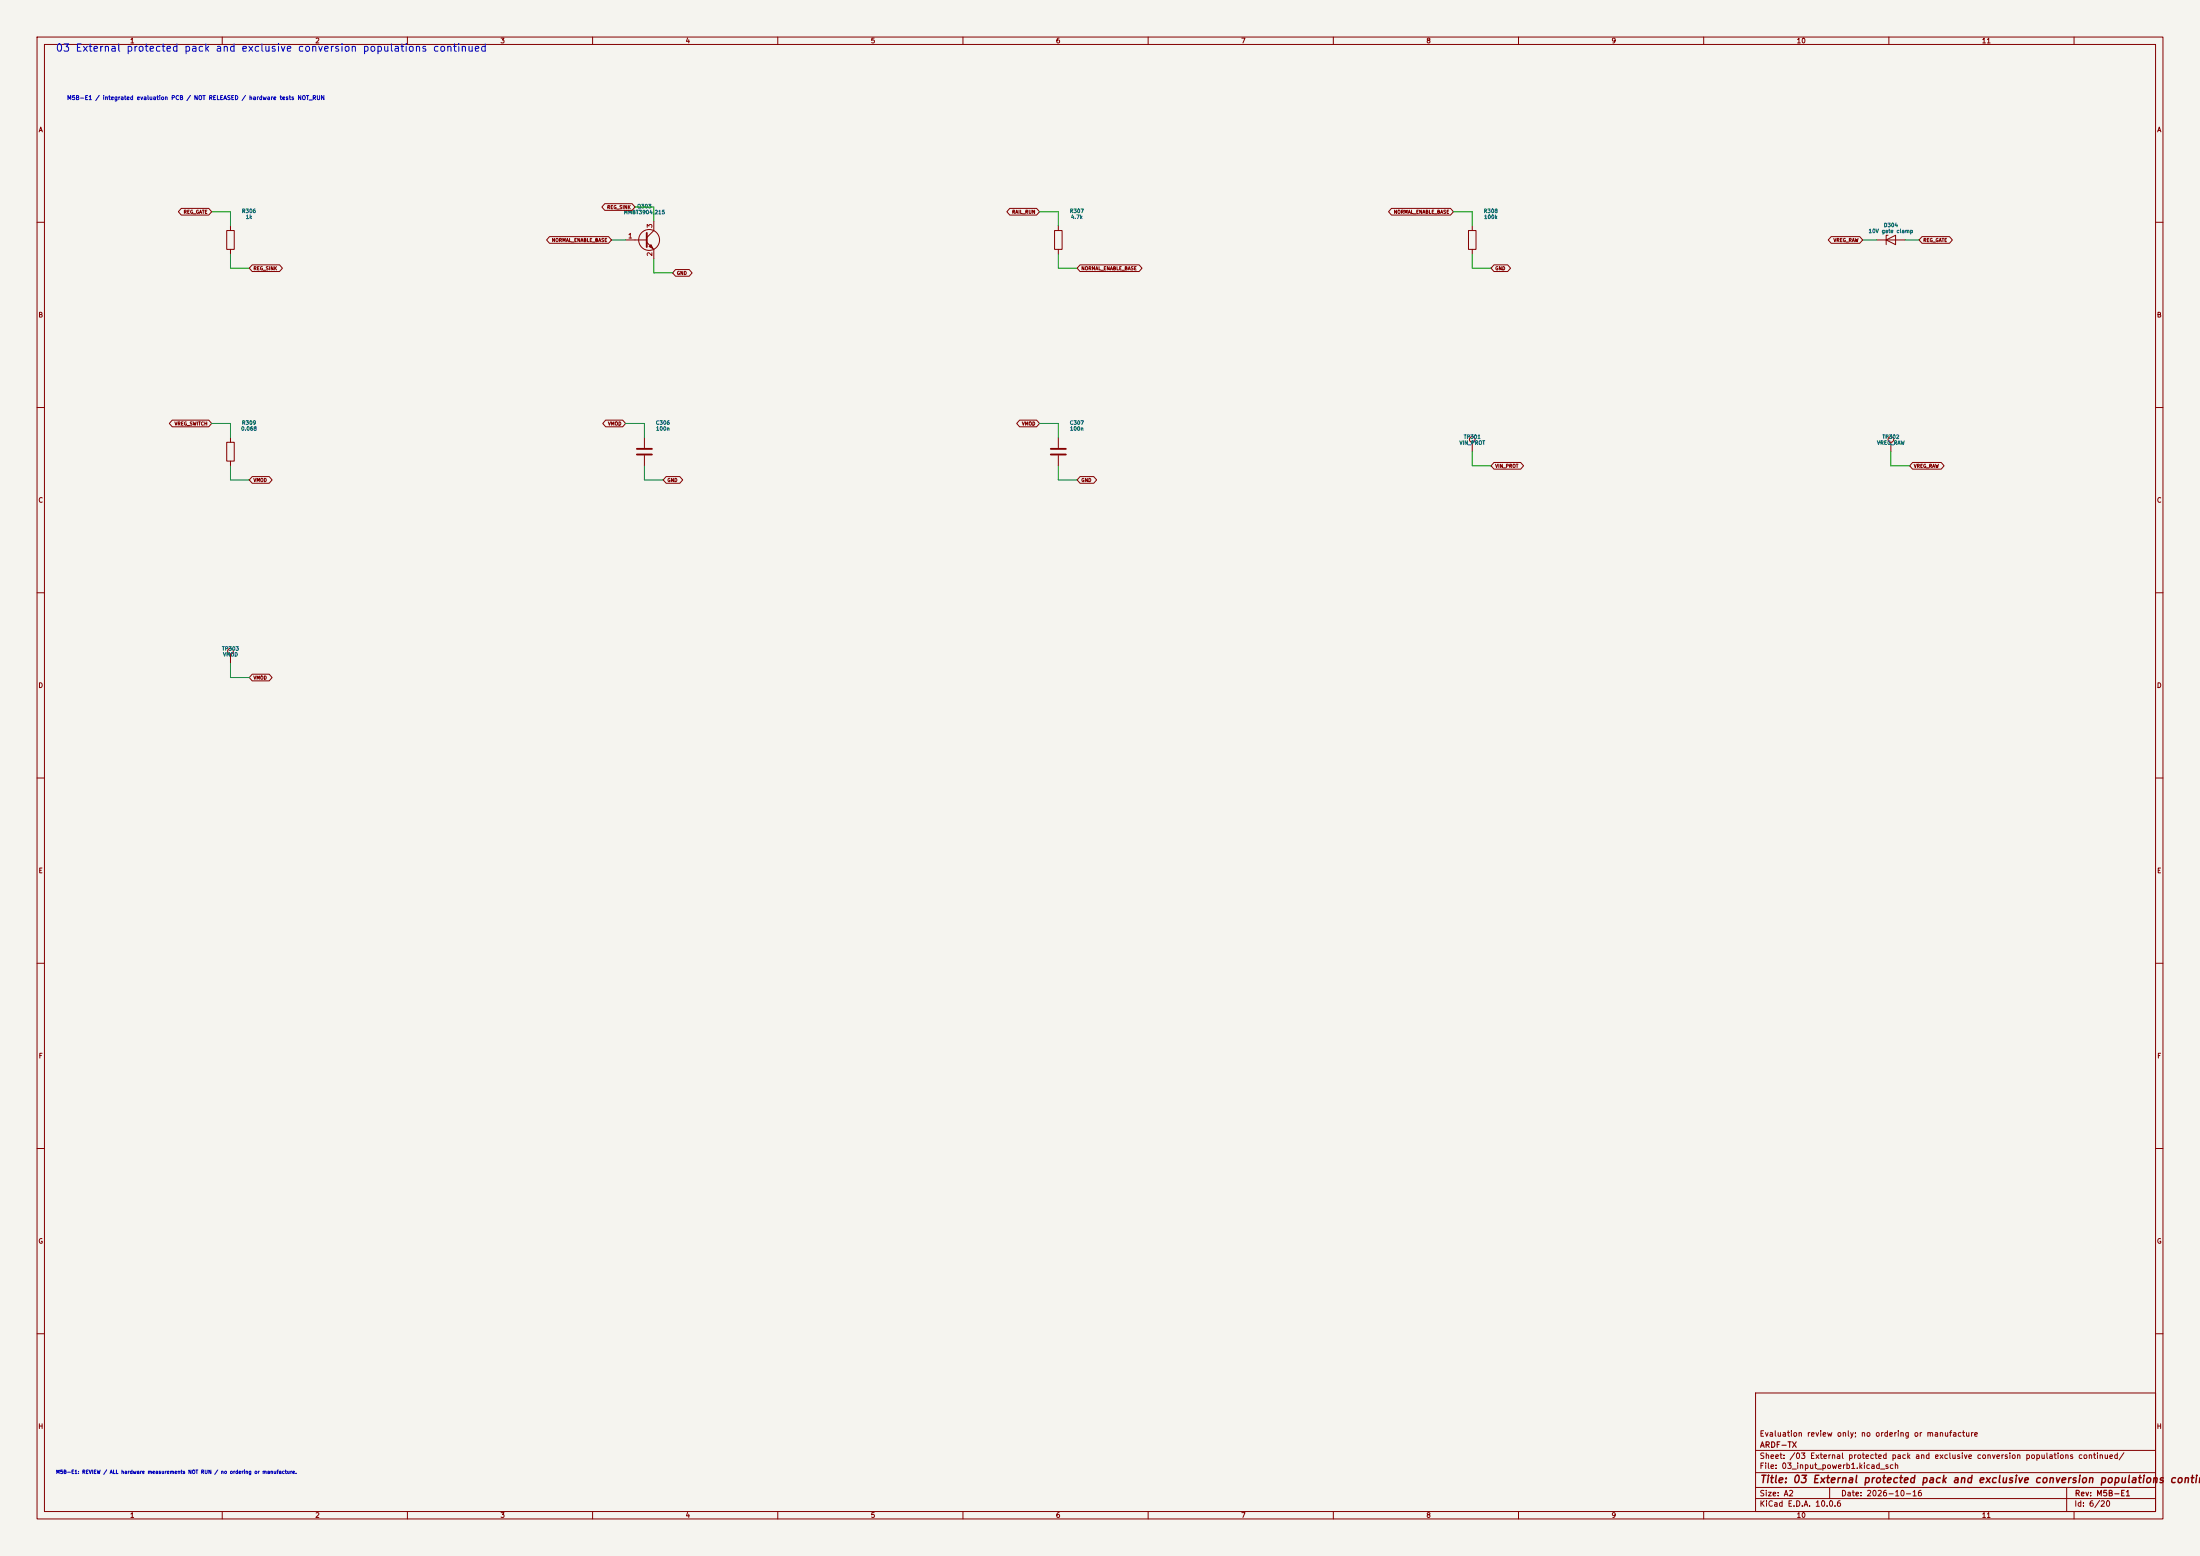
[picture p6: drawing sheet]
(kicad_sch (version 20250114) (generator "eeschema") (generator_version "10.0") (paper "A2") (title_block (title "03 External protected pack and exclusive conversion populations continued") (date "2026-10-16") (rev "M5B-E1") (company "ARDF-TX") (comment 1 "Evaluation review only; no ordering or manufacture")) (lib_symbols (symbol "ARDF_2M:C" (pin_numbers (hide yes)) (pin_names (offset 0.254)) (exclude_from_sim no) (in_bom yes) (on_board yes) (in_pos_files yes) (duplicate_pin_numbers_are_jumpers no) (property "Reference" "C" (at 0.635 2.54 0) (show_name no) (do_not_autoplace no) (effects (font (size 1.27 1.27)) (justify left))) (property "Value" "C" (at 0.635 -2.54 0) (show_name no) (do_not_autoplace no) (effects (font (size 1.27 1.27)) (justify left))) (property "Footprint" "" (at 0.9652 -3.81 0) (show_name no) (do_not_autoplace no) (hide yes) (effects (font (size 1.27 1.27)))) (property "Datasheet" "" (at 0 0 0) (show_name no) (do_not_autoplace no) (hide yes) (effects (font (size 1.27 1.27)))) (property "Description" "Unpolarized capacitor" (at 0 0 0) (show_name no) (do_not_autoplace no) (hide yes) (effects (font (size 1.27 1.27)))) (property "ki_keywords" "cap capacitor" (at 0 0 0) (show_name no) (do_not_autoplace no) (hide yes) (effects (font (size 1.27 1.27)))) (property "ki_fp_filters" "C_*" (at 0 0 0) (show_name no) (do_not_autoplace no) (hide yes) (effects (font (size 1.27 1.27)))) (symbol "C_0_1" (polyline (pts (xy -2.032 0.762) (xy 2.032 0.762)) (stroke (width 0.508) (type default)) (fill (type none))) (polyline (pts (xy -2.032 -0.762) (xy 2.032 -0.762)) (stroke (width 0.508) (type default)) (fill (type none)))) (symbol "C_1_1" (pin passive line (at 0 3.81 270) (length 2.794) (name "" (effects (font (size 1.27 1.27)))) (number "1" (effects (font (size 1.27 1.27))))) (pin passive line (at 0 -3.81 90) (length 2.794) (name "" (effects (font (size 1.27 1.27)))) (number "2" (effects (font (size 1.27 1.27)))))) (embedded_fonts no)) (symbol "ARDF_2M:D_Zener" (pin_numbers (hide yes)) (pin_names (offset 1.016) (hide yes)) (exclude_from_sim no) (in_bom yes) (on_board yes) (in_pos_files yes) (duplicate_pin_numbers_are_jumpers no) (property "Reference" "D" (at 0 2.54 0) (show_name no) (do_not_autoplace no) (effects (font (size 1.27 1.27)))) (property "Value" "D_Zener" (at 0 -2.54 0) (show_name no) (do_not_autoplace no) (effects (font (size 1.27 1.27)))) (property "Footprint" "" (at 0 0 0) (show_name no) (do_not_autoplace no) (hide yes) (effects (font (size 1.27 1.27)))) (property "Datasheet" "" (at 0 0 0) (show_name no) (do_not_autoplace no) (hide yes) (effects (font (size 1.27 1.27)))) (property "Description" "Zener diode" (at 0 0 0) (show_name no) (do_not_autoplace no) (hide yes) (effects (font (size 1.27 1.27)))) (property "ki_keywords" "diode" (at 0 0 0) (show_name no) (do_not_autoplace no) (hide yes) (effects (font (size 1.27 1.27)))) (property "ki_fp_filters" "TO-???* *_Diode_* *SingleDiode* D_*" (at 0 0 0) (show_name no) (do_not_autoplace no) (hide yes) (effects (font (size 1.27 1.27)))) (symbol "D_Zener_0_1" (polyline (pts (xy -1.27 -1.27) (xy -1.27 1.27) (xy -0.762 1.27)) (stroke (width 0.254) (type default)) (fill (type none))) (polyline (pts (xy 1.27 0) (xy -1.27 0)) (stroke (width 0) (type default)) (fill (type none))) (polyline (pts (xy 1.27 -1.27) (xy 1.27 1.27) (xy -1.27 0) (xy 1.27 -1.27)) (stroke (width 0.254) (type default)) (fill (type none)))) (symbol "D_Zener_1_1" (pin passive line (at -3.81 0 0) (length 2.54) (name "K" (effects (font (size 1.27 1.27)))) (number "1" (effects (font (size 1.27 1.27))))) (pin passive line (at 3.81 0 180) (length 2.54) (name "A" (effects (font (size 1.27 1.27)))) (number "2" (effects (font (size 1.27 1.27)))))) (embedded_fonts no)) (symbol "ARDF_2M:MMBT3904" (pin_names (offset 0) (hide yes)) (exclude_from_sim no) (in_bom yes) (on_board yes) (in_pos_files yes) (duplicate_pin_numbers_are_jumpers no) (property "Reference" "Q" (at 5.08 1.905 0) (show_name no) (do_not_autoplace no) (effects (font (size 1.27 1.27)) (justify left))) (property "Value" "MMBT3904" (at 5.08 0 0) (show_name no) (do_not_autoplace no) (effects (font (size 1.27 1.27)) (justify left))) (property "Footprint" "Package_TO_SOT_SMD:SOT-23" (at 5.08 -1.905 0) (show_name no) (do_not_autoplace no) (hide yes) (effects (font (size 1.27 1.27) (italic yes)) (justify left))) (property "Datasheet" "https://www.onsemi.com/pdf/datasheet/pzt3904-d.pdf" (at 0 0 0) (show_name no) (do_not_autoplace no) (hide yes) (effects (font (size 1.27 1.27)) (justify left))) (property "Description" "0.2A Ic, 40V Vce, Small Signal NPN Transistor, SOT-23" (at 0 0 0) (show_name no) (do_not_autoplace no) (hide yes) (effects (font (size 1.27 1.27)))) (property "Sim.Device" "NPN" (at 0 0 0) (show_name no) (do_not_autoplace no) (hide yes) (effects (font (size 1.27 1.27)))) (property "Sim.Pins" "1=B 2=E 3=C" (at 0 0 0) (show_name no) (do_not_autoplace no) (hide yes) (effects (font (size 1.27 1.27)))) (property "ki_keywords" "NPN Transistor" (at 0 0 0) (show_name no) (do_not_autoplace no) (hide yes) (effects (font (size 1.27 1.27)))) (symbol "MMBT3904_0_1" (polyline (pts (xy -2.54 0) (xy 0.635 0)) (stroke (width 0) (type default)) (fill (type none))) (polyline (pts (xy 0.635 1.905) (xy 0.635 -1.905)) (stroke (width 0.508) (type default)) (fill (type none))) (circle (center 1.27 0) (radius 2.8194) (stroke (width 0.254) (type default)) (fill (type none)))) (symbol "MMBT3904_1_1" (polyline (pts (xy 0.635 0.635) (xy 2.54 2.54)) (stroke (width 0) (type default)) (fill (type none))) (polyline (pts (xy 0.635 -0.635) (xy 2.54 -2.54)) (stroke (width 0) (type default)) (fill (type none))) (polyline (pts (xy 1.27 -1.778) (xy 1.778 -1.27) (xy 2.286 -2.286) (xy 1.27 -1.778)) (stroke (width 0) (type default)) (fill (type outline))) (pin input line (at -5.08 0 0) (length 2.54) (name "B" (effects (font (size 1.27 1.27)))) (number "1" (effects (font (size 1.27 1.27))))) (pin passive line (at 2.54 -5.08 90) (length 2.54) (name "E" (effects (font (size 1.27 1.27)))) (number "2" (effects (font (size 1.27 1.27))))) (pin passive line (at 2.54 5.08 270) (length 2.54) (name "C" (effects (font (size 1.27 1.27)))) (number "3" (effects (font (size 1.27 1.27)))))) (embedded_fonts no) (property "ki_fp_filters" "SOT?23*" (at 0 0 0) (show_name no) (do_not_autoplace no) (hide yes) (effects (font (size 1.27 1.27))))) (symbol "ARDF_2M:R" (pin_numbers (hide yes)) (pin_names (offset 0)) (exclude_from_sim no) (in_bom yes) (on_board yes) (in_pos_files yes) (duplicate_pin_numbers_are_jumpers no) (property "Reference" "R" (at 2.032 0 90) (show_name no) (do_not_autoplace no) (effects (font (size 1.27 1.27)))) (property "Value" "R" (at 0 0 90) (show_name no) (do_not_autoplace no) (effects (font (size 1.27 1.27)))) (property "Footprint" "" (at -1.778 0 90) (show_name no) (do_not_autoplace no) (hide yes) (effects (font (size 1.27 1.27)))) (property "Datasheet" "" (at 0 0 0) (show_name no) (do_not_autoplace no) (hide yes) (effects (font (size 1.27 1.27)))) (property "Description" "Resistor" (at 0 0 0) (show_name no) (do_not_autoplace no) (hide yes) (effects (font (size 1.27 1.27)))) (property "ki_keywords" "R res resistor" (at 0 0 0) (show_name no) (do_not_autoplace no) (hide yes) (effects (font (size 1.27 1.27)))) (property "ki_fp_filters" "R_*" (at 0 0 0) (show_name no) (do_not_autoplace no) (hide yes) (effects (font (size 1.27 1.27)))) (symbol "R_0_1" (rectangle (start -1.016 -2.54) (end 1.016 2.54) (stroke (width 0.254) (type default)) (fill (type none)))) (symbol "R_1_1" (pin passive line (at 0 3.81 270) (length 1.27) (name "" (effects (font (size 1.27 1.27)))) (number "1" (effects (font (size 1.27 1.27))))) (pin passive line (at 0 -3.81 90) (length 1.27) (name "" (effects (font (size 1.27 1.27)))) (number "2" (effects (font (size 1.27 1.27)))))) (embedded_fonts no)) (symbol "ARDF_2M:TestPoint" (pin_numbers (hide yes)) (pin_names (offset 0.762) (hide yes)) (exclude_from_sim no) (in_bom yes) (on_board yes) (in_pos_files yes) (duplicate_pin_numbers_are_jumpers no) (property "Reference" "TP" (at 0 6.858 0) (show_name no) (do_not_autoplace no) (effects (font (size 1.27 1.27)))) (property "Value" "TestPoint" (at 0 5.08 0) (show_name no) (do_not_autoplace no) (effects (font (size 1.27 1.27)))) (property "Footprint" "" (at 5.08 0 0) (show_name no) (do_not_autoplace no) (hide yes) (effects (font (size 1.27 1.27)))) (property "Datasheet" "" (at 5.08 0 0) (show_name no) (do_not_autoplace no) (hide yes) (effects (font (size 1.27 1.27)))) (property "Description" "test point" (at 0 0 0) (show_name no) (do_not_autoplace no) (hide yes) (effects (font (size 1.27 1.27)))) (property "ki_keywords" "test point tp" (at 0 0 0) (show_name no) (do_not_autoplace no) (hide yes) (effects (font (size 1.27 1.27)))) (property "ki_fp_filters" "Pin* Test* ARDF_2M:Probe_Pad_0p6" (at 0 0 0) (show_name no) (do_not_autoplace no) (hide yes) (effects (font (size 1.27 1.27)))) (symbol "TestPoint_0_1" (circle (center 0 3.302) (radius 0.762) (stroke (width 0) (type default)) (fill (type none)))) (symbol "TestPoint_1_1" (pin passive line (at 0 0 90) (length 2.54) (name "1" (effects (font (size 1.27 1.27)))) (number "1" (effects (font (size 1.27 1.27)))))) (embedded_fonts no))) (text "03 External protected pack and exclusive conversion populations continued" (at 15 12 0) (effects (font (size 2 2)) (justify left top))) (text "M5B-E1 / integrated evaluation PCB / NOT RELEASED / hardware tests NOT_RUN" (at 18 26 0) (effects (font (size 1.1 1.1)) (justify left top))) (symbol (lib_id "ARDF_2M:R") (at 62.230000000000004 64.77 0) (unit 1) (in_bom yes) (on_board yes) (dnp no) (property "Reference" "R306" (at 67.23 56.959999999999994 0) (effects (font (size 1.0 1.0)))) (property "Value" "1k" (at 67.23 58.559999999999995 0) (effects (font (size 1.0 1.0)))) (property "Footprint" "Resistor_SMD:R_0603_1608Metric" (at 67.23 64.77 0) (effects (font (size 1.27 1.27)) (hide yes))) (property "Datasheet" "https://www.yageo.com/en/ProductCategory/Resistors" (at 67.23 64.77 0) (effects (font (size 1.27 1.27)) (hide yes))) (property "MPN" "RC0603FR-071KL" (at 67.23 64.77 0) (effects (font (size 1.27 1.27)) (hide yes))) (property "Population" "NORMAL" (at 67.23 64.77 0) (effects (font (size 1.27 1.27)) (hide yes))) (property "Function" "supply_isolation" (at 67.23 64.77 0) (effects (font (size 1.27 1.27)) (hide yes))) (property "Engineering_Note" "" (at 67.23 64.77 0) (effects (font (size 1.27 1.27)) (hide yes))) (property "Status" "EVALUATION / NOT RELEASED" (at 67.23 64.77 0) (effects (font (size 1.27 1.27)) (hide yes)))) (wire (pts (xy 62.2300 60.9600) (xy 62.2300 57.1500)) (stroke (width 0) (type default))) (wire (pts (xy 62.2300 57.1500) (xy 57.1500 57.1500)) (stroke (width 0) (type default))) (global_label "REG_GATE" (shape bidirectional) (at 57.1500 57.1500 0) (fields_autoplaced yes) (effects (font (size 0.9 0.9)) (justify right))) (wire (pts (xy 62.2300 68.5800) (xy 62.2300 72.3900)) (stroke (width 0) (type default))) (wire (pts (xy 62.2300 72.3900) (xy 67.3100 72.3900)) (stroke (width 0) (type default))) (global_label "REG_SINK" (shape bidirectional) (at 67.3100 72.3900 180) (fields_autoplaced yes) (effects (font (size 0.9 0.9)) (justify left))) (symbol (lib_id "ARDF_2M:MMBT3904") (at 173.99 64.77 0) (unit 1) (in_bom yes) (on_board yes) (dnp no) (property "Reference" "Q303" (at 173.99 55.69 0) (effects (font (size 1.0 1.0)))) (property "Value" "MMBT3904,215" (at 173.99 57.29 0) (effects (font (size 1.0 1.0)))) (property "Footprint" "Package_TO_SOT_SMD:SOT-23" (at 173.99 64.77 0) (effects (font (size 1.27 1.27)) (hide yes))) (property "Datasheet" "https://assets.nexperia.com/documents/data-sheet/MMBT3904.pdf" (at 173.99 64.77 0) (effects (font (size 1.27 1.27)) (hide yes))) (property "MPN" "MMBT3904,215" (at 173.99 64.77 0) (effects (font (size 1.27 1.27)) (hide yes))) (property "Population" "NORMAL" (at 173.99 64.77 0) (effects (font (size 1.27 1.27)) (hide yes))) (property "Function" "supply_isolation" (at 173.99 64.77 0) (effects (font (size 1.27 1.27)) (hide yes))) (property "Engineering_Note" "" (at 173.99 64.77 0) (effects (font (size 1.27 1.27)) (hide yes))) (property "Status" "EVALUATION / NOT RELEASED" (at 173.99 64.77 0) (effects (font (size 1.27 1.27)) (hide yes)))) (wire (pts (xy 168.9100 64.7700) (xy 165.1000 64.7700)) (stroke (width 0) (type default))) (global_label "NORMAL_ENABLE_BASE" (shape bidirectional) (at 165.1000 64.7700 0) (fields_autoplaced yes) (effects (font (size 0.9 0.9)) (justify right))) (wire (pts (xy 176.5300 69.8500) (xy 176.5300 73.6600)) (stroke (width 0) (type default))) (wire (pts (xy 176.5300 73.6600) (xy 181.6100 73.6600)) (stroke (width 0) (type default))) (global_label "GND" (shape bidirectional) (at 181.6100 73.6600 180) (fields_autoplaced yes) (effects (font (size 0.9 0.9)) (justify left))) (wire (pts (xy 176.5300 59.6900) (xy 176.5300 55.8800)) (stroke (width 0) (type default))) (wire (pts (xy 176.5300 55.8800) (xy 171.4500 55.8800)) (stroke (width 0) (type default))) (global_label "REG_SINK" (shape bidirectional) (at 171.4500 55.8800 0) (fields_autoplaced yes) (effects (font (size 0.9 0.9)) (justify right))) (symbol (lib_id "ARDF_2M:R") (at 285.75 64.77 0) (unit 1) (in_bom yes) (on_board yes) (dnp no) (property "Reference" "R307" (at 290.75 56.959999999999994 0) (effects (font (size 1.0 1.0)))) (property "Value" "4.7k" (at 290.75 58.559999999999995 0) (effects (font (size 1.0 1.0)))) (property "Footprint" "Resistor_SMD:R_0603_1608Metric" (at 290.75 64.77 0) (effects (font (size 1.27 1.27)) (hide yes))) (property "Datasheet" "https://www.yageo.com/en/ProductCategory/Resistors" (at 290.75 64.77 0) (effects (font (size 1.27 1.27)) (hide yes))) (property "MPN" "RC0603FR-074K7L" (at 290.75 64.77 0) (effects (font (size 1.27 1.27)) (hide yes))) (property "Population" "NORMAL" (at 290.75 64.77 0) (effects (font (size 1.27 1.27)) (hide yes))) (property "Function" "supply_isolation" (at 290.75 64.77 0) (effects (font (size 1.27 1.27)) (hide yes))) (property "Engineering_Note" "" (at 290.75 64.77 0) (effects (font (size 1.27 1.27)) (hide yes))) (property "Status" "EVALUATION / NOT RELEASED" (at 290.75 64.77 0) (effects (font (size 1.27 1.27)) (hide yes)))) (wire (pts (xy 285.7500 60.9600) (xy 285.7500 57.1500)) (stroke (width 0) (type default))) (wire (pts (xy 285.7500 57.1500) (xy 280.6700 57.1500)) (stroke (width 0) (type default))) (global_label "RAIL_RUN" (shape bidirectional) (at 280.6700 57.1500 0) (fields_autoplaced yes) (effects (font (size 0.9 0.9)) (justify right))) (wire (pts (xy 285.7500 68.5800) (xy 285.7500 72.3900)) (stroke (width 0) (type default))) (wire (pts (xy 285.7500 72.3900) (xy 290.8300 72.3900)) (stroke (width 0) (type default))) (global_label "NORMAL_ENABLE_BASE" (shape bidirectional) (at 290.8300 72.3900 180) (fields_autoplaced yes) (effects (font (size 0.9 0.9)) (justify left))) (symbol (lib_id "ARDF_2M:R") (at 397.51 64.77 0) (unit 1) (in_bom yes) (on_board yes) (dnp no) (property "Reference" "R308" (at 402.51 56.959999999999994 0) (effects (font (size 1.0 1.0)))) (property "Value" "100k" (at 402.51 58.559999999999995 0) (effects (font (size 1.0 1.0)))) (property "Footprint" "Resistor_SMD:R_0603_1608Metric" (at 402.51 64.77 0) (effects (font (size 1.27 1.27)) (hide yes))) (property "Datasheet" "https://www.yageo.com/en/ProductCategory/Resistors" (at 402.51 64.77 0) (effects (font (size 1.27 1.27)) (hide yes))) (property "MPN" "RC0603FR-07100KL" (at 402.51 64.77 0) (effects (font (size 1.27 1.27)) (hide yes))) (property "Population" "NORMAL" (at 402.51 64.77 0) (effects (font (size 1.27 1.27)) (hide yes))) (property "Function" "supply_isolation" (at 402.51 64.77 0) (effects (font (size 1.27 1.27)) (hide yes))) (property "Engineering_Note" "" (at 402.51 64.77 0) (effects (font (size 1.27 1.27)) (hide yes))) (property "Status" "EVALUATION / NOT RELEASED" (at 402.51 64.77 0) (effects (font (size 1.27 1.27)) (hide yes)))) (wire (pts (xy 397.5100 60.9600) (xy 397.5100 57.1500)) (stroke (width 0) (type default))) (wire (pts (xy 397.5100 57.1500) (xy 392.4300 57.1500)) (stroke (width 0) (type default))) (global_label "NORMAL_ENABLE_BASE" (shape bidirectional) (at 392.4300 57.1500 0) (fields_autoplaced yes) (effects (font (size 0.9 0.9)) (justify right))) (wire (pts (xy 397.5100 68.5800) (xy 397.5100 72.3900)) (stroke (width 0) (type default))) (wire (pts (xy 397.5100 72.3900) (xy 402.5900 72.3900)) (stroke (width 0) (type default))) (global_label "GND" (shape bidirectional) (at 402.5900 72.3900 180) (fields_autoplaced yes) (effects (font (size 0.9 0.9)) (justify left))) (symbol (lib_id "ARDF_2M:D_Zener") (at 510.54 64.77 0) (unit 1) (in_bom yes) (on_board yes) (dnp no) (property "Reference" "D304" (at 510.54 60.769999999999996 0) (effects (font (size 1.0 1.0)))) (property "Value" "10V gate clamp" (at 510.54 62.37 0) (effects (font (size 1.0 1.0)))) (property "Footprint" "Diode_SMD:D_SOD-123F" (at 510.54 64.77 0) (effects (font (size 1.27 1.27)) (hide yes))) (property "Datasheet" "" (at 510.54 64.77 0) (effects (font (size 1.27 1.27)) (hide yes))) (property "MPN" "BZT52H-C10,115" (at 510.54 64.77 0) (effects (font (size 1.27 1.27)) (hide yes))) (property "Population" "NORMAL" (at 510.54 64.77 0) (effects (font (size 1.27 1.27)) (hide yes))) (property "Function" "supply_isolation" (at 510.54 64.77 0) (effects (font (size 1.27 1.27)) (hide yes))) (property "Engineering_Note" "" (at 510.54 64.77 0) (effects (font (size 1.27 1.27)) (hide yes))) (property "Status" "EVALUATION / NOT RELEASED" (at 510.54 64.77 0) (effects (font (size 1.27 1.27)) (hide yes)))) (wire (pts (xy 506.7300 64.7700) (xy 502.9200 64.7700)) (stroke (width 0) (type default))) (global_label "VREG_RAW" (shape bidirectional) (at 502.9200 64.7700 0) (fields_autoplaced yes) (effects (font (size 0.9 0.9)) (justify right))) (wire (pts (xy 514.3500 64.7700) (xy 518.1600 64.7700)) (stroke (width 0) (type default))) (global_label "REG_GATE" (shape bidirectional) (at 518.1600 64.7700 180) (fields_autoplaced yes) (effects (font (size 0.9 0.9)) (justify left))) (symbol (lib_id "ARDF_2M:R") (at 62.230000000000004 121.92 0) (unit 1) (in_bom yes) (on_board yes) (dnp no) (property "Reference" "R309" (at 67.23 114.11 0) (effects (font (size 1.0 1.0)))) (property "Value" "0.068" (at 67.23 115.71 0) (effects (font (size 1.0 1.0)))) (property "Footprint" "Resistor_SMD:R_2512_6332Metric" (at 67.23 121.92 0) (effects (font (size 1.27 1.27)) (hide yes))) (property "Datasheet" "https://www.yageo.com/en/ProductCategory/Resistors" (at 67.23 121.92 0) (effects (font (size 1.27 1.27)) (hide yes))) (property "MPN" "WSL2512R0680FEA" (at 67.23 121.92 0) (effects (font (size 1.27 1.27)) (hide yes))) (property "Population" "NORMAL" (at 67.23 121.92 0) (effects (font (size 1.27 1.27)) (hide yes))) (property "Function" "protection" (at 67.23 121.92 0) (effects (font (size 1.27 1.27)) (hide yes))) (property "Engineering_Note" "M5B confirmed current-protection correction:.068ohm1percent1W2terminal. Original.1ohm+divider required3.75V from3.3V INA180,so could never trip reliably. WithR8285.11k/R8294.02k actual threshold1.796A at amplifieroutput2.443V,below saturation. Kelvin trace takeoff at pad inner edges;measure dynamic fault response." (at 67.23 121.92 0) (effects (font (size 1.27 1.27)) (hide yes))) (property "Status" "EVALUATION / NOT RELEASED" (at 67.23 121.92 0) (effects (font (size 1.27 1.27)) (hide yes)))) (wire (pts (xy 62.2300 118.1100) (xy 62.2300 114.3000)) (stroke (width 0) (type default))) (wire (pts (xy 62.2300 114.3000) (xy 57.1500 114.3000)) (stroke (width 0) (type default))) (global_label "VREG_SWITCH" (shape bidirectional) (at 57.1500 114.3000 0) (fields_autoplaced yes) (effects (font (size 0.9 0.9)) (justify right))) (wire (pts (xy 62.2300 125.7300) (xy 62.2300 129.5400)) (stroke (width 0) (type default))) (wire (pts (xy 62.2300 129.5400) (xy 67.3100 129.5400)) (stroke (width 0) (type default))) (global_label "VMOD" (shape bidirectional) (at 67.3100 129.5400 180) (fields_autoplaced yes) (effects (font (size 0.9 0.9)) (justify left))) (symbol (lib_id "ARDF_2M:C") (at 173.99 121.92 0) (unit 1) (in_bom yes) (on_board yes) (dnp no) (property "Reference" "C306" (at 178.99 114.11 0) (effects (font (size 1.0 1.0)))) (property "Value" "100n" (at 178.99 115.71 0) (effects (font (size 1.0 1.0)))) (property "Footprint" "Capacitor_SMD:C_0603_1608Metric" (at 178.99 121.92 0) (effects (font (size 1.27 1.27)) (hide yes))) (property "Datasheet" "" (at 178.99 121.92 0) (effects (font (size 1.27 1.27)) (hide yes))) (property "MPN" "CC0603KRX7R8BB104" (at 178.99 121.92 0) (effects (font (size 1.27 1.27)) (hide yes))) (property "Population" "NORMAL" (at 178.99 121.92 0) (effects (font (size 1.27 1.27)) (hide yes))) (property "Function" "power" (at 178.99 121.92 0) (effects (font (size 1.27 1.27)) (hide yes))) (property "Engineering_Note" "Protected9V local bypass; converter bulk upstream, driver reservoirs after8.2ohm. Startup/loop stability NOT_RUN." (at 178.99 121.92 0) (effects (font (size 1.27 1.27)) (hide yes))) (property "Status" "EVALUATION / NOT RELEASED" (at 178.99 121.92 0) (effects (font (size 1.27 1.27)) (hide yes)))) (wire (pts (xy 173.9900 118.1100) (xy 173.9900 114.3000)) (stroke (width 0) (type default))) (wire (pts (xy 173.9900 114.3000) (xy 168.9100 114.3000)) (stroke (width 0) (type default))) (global_label "VMOD" (shape bidirectional) (at 168.9100 114.3000 0) (fields_autoplaced yes) (effects (font (size 0.9 0.9)) (justify right))) (wire (pts (xy 173.9900 125.7300) (xy 173.9900 129.5400)) (stroke (width 0) (type default))) (wire (pts (xy 173.9900 129.5400) (xy 179.0700 129.5400)) (stroke (width 0) (type default))) (global_label "GND" (shape bidirectional) (at 179.0700 129.5400 180) (fields_autoplaced yes) (effects (font (size 0.9 0.9)) (justify left))) (symbol (lib_id "ARDF_2M:C") (at 285.75 121.92 0) (unit 1) (in_bom yes) (on_board yes) (dnp no) (property "Reference" "C307" (at 290.75 114.11 0) (effects (font (size 1.0 1.0)))) (property "Value" "100n" (at 290.75 115.71 0) (effects (font (size 1.0 1.0)))) (property "Footprint" "Capacitor_SMD:C_0603_1608Metric" (at 290.75 121.92 0) (effects (font (size 1.27 1.27)) (hide yes))) (property "Datasheet" "" (at 290.75 121.92 0) (effects (font (size 1.27 1.27)) (hide yes))) (property "MPN" "CC0603KRX7R8BB104" (at 290.75 121.92 0) (effects (font (size 1.27 1.27)) (hide yes))) (property "Population" "NORMAL" (at 290.75 121.92 0) (effects (font (size 1.27 1.27)) (hide yes))) (property "Function" "power" (at 290.75 121.92 0) (effects (font (size 1.27 1.27)) (hide yes))) (property "Engineering_Note" "" (at 290.75 121.92 0) (effects (font (size 1.27 1.27)) (hide yes))) (property "Status" "EVALUATION / NOT RELEASED" (at 290.75 121.92 0) (effects (font (size 1.27 1.27)) (hide yes)))) (wire (pts (xy 285.7500 118.1100) (xy 285.7500 114.3000)) (stroke (width 0) (type default))) (wire (pts (xy 285.7500 114.3000) (xy 280.6700 114.3000)) (stroke (width 0) (type default))) (global_label "VMOD" (shape bidirectional) (at 280.6700 114.3000 0) (fields_autoplaced yes) (effects (font (size 0.9 0.9)) (justify right))) (wire (pts (xy 285.7500 125.7300) (xy 285.7500 129.5400)) (stroke (width 0) (type default))) (wire (pts (xy 285.7500 129.5400) (xy 290.8300 129.5400)) (stroke (width 0) (type default))) (global_label "GND" (shape bidirectional) (at 290.8300 129.5400 180) (fields_autoplaced yes) (effects (font (size 0.9 0.9)) (justify left))) (symbol (lib_id "ARDF_2M:TestPoint") (at 397.51 121.92 0) (unit 1) (in_bom no) (on_board yes) (dnp no) (property "Reference" "TP301" (at 397.51 117.92 0) (effects (font (size 1.0 1.0)))) (property "Value" "VIN_PROT" (at 397.51 119.52 0) (effects (font (size 1.0 1.0)))) (property "Footprint" "TestPoint:TestPoint_Pad_D1.0mm" (at 397.51 121.92 0) (effects (font (size 1.27 1.27)) (hide yes))) (property "Datasheet" "" (at 397.51 121.92 0) (effects (font (size 1.27 1.27)) (hide yes))) (property "MPN" "PCB feature" (at 397.51 121.92 0) (effects (font (size 1.27 1.27)) (hide yes))) (property "Population" "ALL" (at 397.51 121.92 0) (effects (font (size 1.27 1.27)) (hide yes))) (property "Function" "test" (at 397.51 121.92 0) (effects (font (size 1.27 1.27)) (hide yes))) (property "Engineering_Note" "High impedance probing. No terminated 50-ohm scope on logic/PA drain." (at 397.51 121.92 0) (effects (font (size 1.27 1.27)) (hide yes))) (property "Status" "EVALUATION / NOT RELEASED" (at 397.51 121.92 0) (effects (font (size 1.27 1.27)) (hide yes)))) (wire (pts (xy 397.5100 121.9200) (xy 397.5100 125.7300)) (stroke (width 0) (type default))) (wire (pts (xy 397.5100 125.7300) (xy 402.5900 125.7300)) (stroke (width 0) (type default))) (global_label "VIN_PROT" (shape bidirectional) (at 402.5900 125.7300 180) (fields_autoplaced yes) (effects (font (size 0.9 0.9)) (justify left))) (symbol (lib_id "ARDF_2M:TestPoint") (at 510.54 121.92 0) (unit 1) (in_bom no) (on_board yes) (dnp no) (property "Reference" "TP302" (at 510.54 117.92 0) (effects (font (size 1.0 1.0)))) (property "Value" "VREG_RAW" (at 510.54 119.52 0) (effects (font (size 1.0 1.0)))) (property "Footprint" "TestPoint:TestPoint_Pad_D1.0mm" (at 510.54 121.92 0) (effects (font (size 1.27 1.27)) (hide yes))) (property "Datasheet" "" (at 510.54 121.92 0) (effects (font (size 1.27 1.27)) (hide yes))) (property "MPN" "PCB feature" (at 510.54 121.92 0) (effects (font (size 1.27 1.27)) (hide yes))) (property "Population" "ALL" (at 510.54 121.92 0) (effects (font (size 1.27 1.27)) (hide yes))) (property "Function" "test" (at 510.54 121.92 0) (effects (font (size 1.27 1.27)) (hide yes))) (property "Engineering_Note" "High impedance probing. No terminated 50-ohm scope on logic/PA drain." (at 510.54 121.92 0) (effects (font (size 1.27 1.27)) (hide yes))) (property "Status" "EVALUATION / NOT RELEASED" (at 510.54 121.92 0) (effects (font (size 1.27 1.27)) (hide yes)))) (wire (pts (xy 510.5400 121.9200) (xy 510.5400 125.7300)) (stroke (width 0) (type default))) (wire (pts (xy 510.5400 125.7300) (xy 515.6200 125.7300)) (stroke (width 0) (type default))) (global_label "VREG_RAW" (shape bidirectional) (at 515.6200 125.7300 180) (fields_autoplaced yes) (effects (font (size 0.9 0.9)) (justify left))) (symbol (lib_id "ARDF_2M:TestPoint") (at 62.230000000000004 179.07 0) (unit 1) (in_bom no) (on_board yes) (dnp no) (property "Reference" "TP303" (at 62.230000000000004 175.07 0) (effects (font (size 1.0 1.0)))) (property "Value" "VMOD" (at 62.230000000000004 176.67 0) (effects (font (size 1.0 1.0)))) (property "Footprint" "TestPoint:TestPoint_Pad_D1.0mm" (at 62.230000000000004 179.07 0) (effects (font (size 1.27 1.27)) (hide yes))) (property "Datasheet" "" (at 62.230000000000004 179.07 0) (effects (font (size 1.27 1.27)) (hide yes))) (property "MPN" "PCB feature" (at 62.230000000000004 179.07 0) (effects (font (size 1.27 1.27)) (hide yes))) (property "Population" "ALL" (at 62.230000000000004 179.07 0) (effects (font (size 1.27 1.27)) (hide yes))) (property "Function" "test" (at 62.230000000000004 179.07 0) (effects (font (size 1.27 1.27)) (hide yes))) (property "Engineering_Note" "High impedance probing. No terminated 50-ohm scope on logic/PA drain." (at 62.230000000000004 179.07 0) (effects (font (size 1.27 1.27)) (hide yes))) (property "Status" "EVALUATION / NOT RELEASED" (at 62.230000000000004 179.07 0) (effects (font (size 1.27 1.27)) (hide yes)))) (wire (pts (xy 62.2300 179.0700) (xy 62.2300 182.8800)) (stroke (width 0) (type default))) (wire (pts (xy 62.2300 182.8800) (xy 67.3100 182.8800)) (stroke (width 0) (type default))) (global_label "VMOD" (shape bidirectional) (at 67.3100 182.8800 180) (fields_autoplaced yes) (effects (font (size 0.9 0.9)) (justify left))) (text "M5B-E1: REVIEW / ALL hardware measurements NOT RUN / no ordering or manufacture." (at 15 397 0) (effects (font (size 0.95 0.95)) (justify left top))) (embedded_fonts no))
